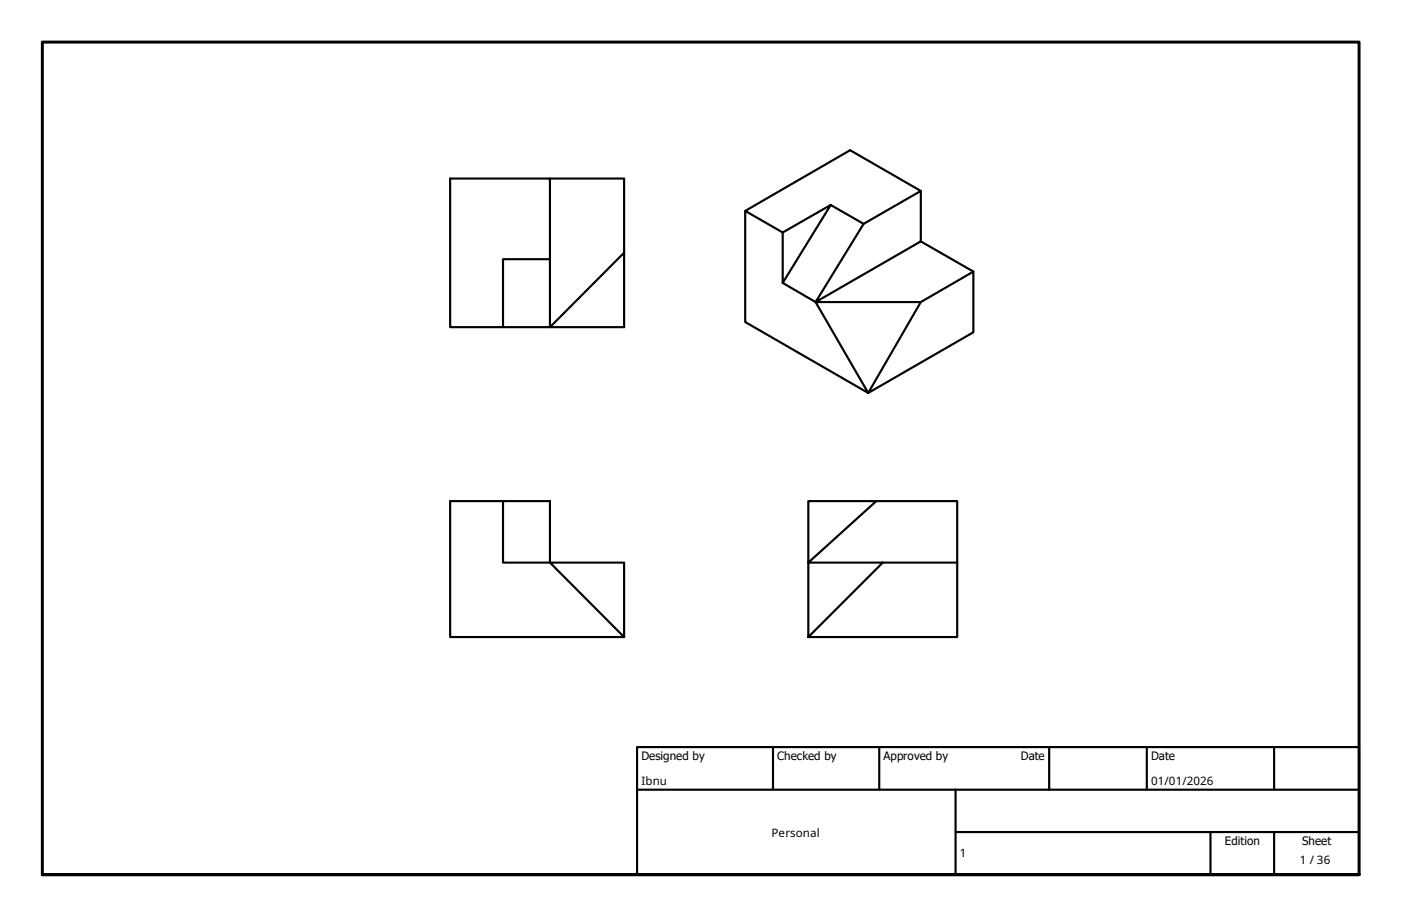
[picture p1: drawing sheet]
<svg xmlns="http://www.w3.org/2000/svg" width="330mm" height="216mm" viewBox="0 0 330 216" stroke-linecap="round" stroke-linejoin="round" font-family="sans-serif">
<!-- layer: Visible (ISO) -->
<g fill="none" stroke="#000" stroke-width=".51">
<path d="M129.5 42h17.4v17.5M146.9 59.5v17.5h-17.4zM175.5 49.7v26.1l28.9 16.7 12.4-21.4h-24.8l12.4 21.4 24.8-14.3v-14.3l-12.4 7.2M195.6 48.3l7.7 4.4-11.3 18.4-7.7-4.5 11.3-18.3-11.3 6.4v11.9M203.3 52.7l13.5-7.7-16.6-9.6-24.7 14.3 8.8 5M216.8 45v11.8l-24.8 14.3M216.8 56.8l12.4 7.1M118.4 61h11.1v16h-11.1zM129.5 61v-19h-23.5v35h12.4M118.4 118h11.1v14.5h-11.1zM118.4 118h-12.4v32h40.9M190.3 118h16l-16 14.5z"/>
<path d="M206.3 118h19.1v14.5M129.5 132.5h17.4v17.5zM207.8 132.5h17.6v17.5h-35.1v-17.5h17.5l-17.5 17.5"/>
</g>
<!-- layer: Border (ISO) -->
<path d="M10 205.9v-196h310v196h-310h310" fill="none" stroke="#000" stroke-width=".7"/>
<!-- layer: Title (ISO) -->
<path d="M150 175.9h170v30h-170zM182 175.9v10M207 175.9v10M247 175.9v10M270 175.9v10M300 175.9v10M150 185.9h170M225 195.9h95M225 185.9v20M285 195.9v10M300 195.9v10" fill="none" stroke="#000" stroke-width=".51"/>
<g font-size="2.7">
<text x="151" y="179">Designed by</text>
<text x="183" y="179">Checked by</text>
<text x="208" y="179">Approved by</text>
<text x="240.3" y="178.9">Date</text>
<text x="271" y="178.9">Date</text>
<text x="151" y="184.8">Ibnu</text>
<text x="271" y="184.8">01/01/2026</text>
<text x="181.7" y="197">Personal</text>
<text x="226" y="201.9">1</text>
<text x="288.4" y="199">Edition</text>
<text x="306" y="203.4">1 / 36</text>
<text x="306.6" y="199">Sheet</text>
</g>
</svg>
